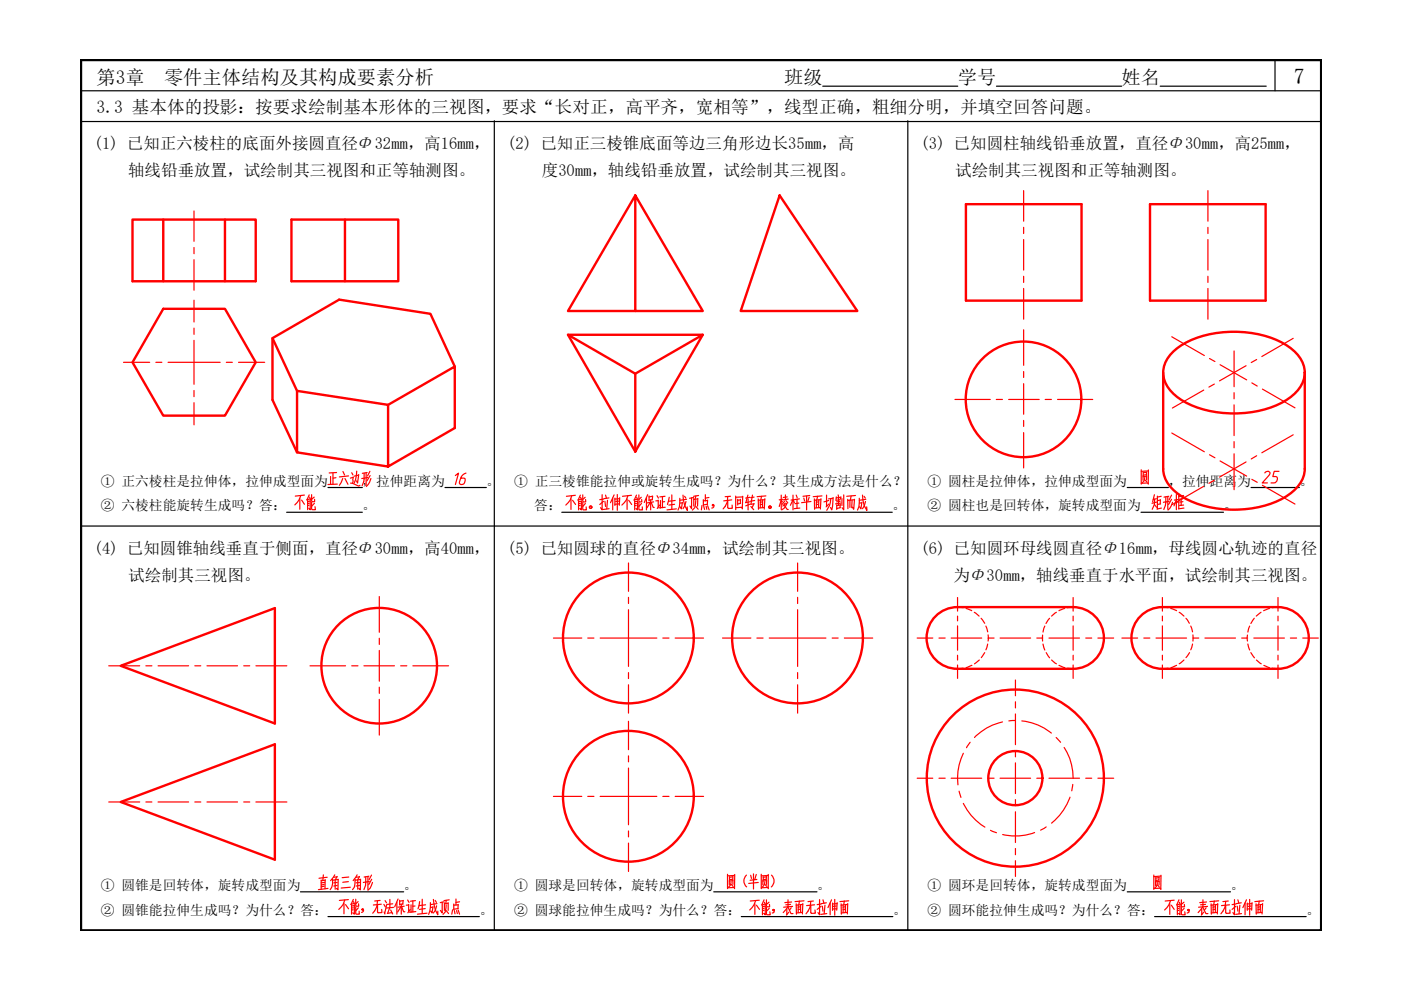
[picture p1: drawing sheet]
<svg xmlns="http://www.w3.org/2000/svg" width="297mm" height="210mm" viewBox="0 0 297 210" stroke-linecap="round" stroke-linejoin="round" font-family="sans-serif">
<!-- layer: 0 -->
<path d="M17.2 12.7h262.9v184.6h-262.9z" fill="none" stroke="#000" stroke-width=".51"/>
<g fill="none" stroke="#000" stroke-width=".25">
<path d="M17.2 19.2h262.9M174.4 18.3h28.7M211.3 18.3h26.5M246 18.3h22.5M270.3 12.7v6.5M17.2 25.8h262.9M104.8 25.8v171.5M192.5 25.8v171.5M17.2 111.5h262.9M60.8 108.6h16M94.3 103.4h8.8M119.1 108.6h70.1"/>
<path d="M239 103.4h8.7M241.9 108.6h17.5M265.2 103.4h10.3M63.7 189.1h21.9M69.5 194.3h32.1M151.3 189.1h21.9M157.2 194.3h32.1M239 189.1h21.9M244.8 194.3h32.1"/>
</g>
<path d="M104.8 25.8h.1M192.5 25.8h.1" fill="none" stroke="#000" stroke-width=".21"/>
<g fill="none" stroke="#f00" stroke-width=".51">
<path d="M28.1 46.6h26.1v13h-26.1zM34.6 46.6v13M47.7 46.6v13M61.8 46.6h22.6v13h-22.6zM73.1 46.6v13M134.7 41.4l-14.3 24.5h28.6l-14.3-24.5v24.5M165.3 41.4l16.5 24.5h-24.8zM204.8 43.3h24.5v20.4h-24.5zM243.8 43.3h24.5v20.4h-24.5zM34.6 65.5h13.1l6.5 11.3-6.5 11.3h-13.1l-6.5-11.3zM57.8 71.7l5.2 11.2M96.4 77.7l-5.1-11.2-19.4-3-14.1 8.2v13.1l5.2 11.1"/>
<path d="M120.4 71h28.6l-14.3 24.7zM120.4 71l14.3 8.2v16.5M149 71l-14.3 8.2M246.6 79v20.4M249 74.4a20.2 20.2 0 0 1 14.4-4 18.4 18.4 0 0 1 10.9 4 5.8 5.8 0 0 1 0 9.2 20.2 20.2 0 0 1-14.4 4 18.4 18.4 0 0 1-10.9-4 5.8 5.8 0 0 1 0-9.2zM276.6 79v20.4M82.3 85.8l14.1-8.1v13l-14.1 8.2-19.3-3v-13l19.3 2.9v13.1M246.6 99.4a6.9 6.9 0 0 0 3.3 5.4 23 23 0 0 0 19.8 1.9 11.1 11.1 0 0 0 6.5-5.3l.4-2M227.5 128.7a6.5 6.5 0 0 1 6.5 6.6 6.5 6.5 0 0 1-6.5 6.5M227.5 128.7h-24.5a6.5 6.5 0 0 0-6.5 6.6 6.5 6.5 0 0 0 6.5 6.5h24.5M246.4 128.7a6.5 6.5 0 0 0-6.5 6.6 6.5 6.5 0 0 0 6.5 6.5M246.5 128.7h24.4a6.5 6.5 0 0 1 6.6 6.6 6.5 6.5 0 0 1-6.6 6.5h-24.4"/>
<path d="M25.6 141.2l32.7-12.3v24.5zM25.6 170l32.7-12.2v24.5z"/>
<circle cx="217" cy="84.7" r="12.3"/>
<circle cx="133.2" cy="135.3" r="13.9"/>
<circle cx="169.1" cy="135.3" r="13.9"/>
<circle cx="80.4" cy="141.1" r="12.3"/>
<circle cx="133.2" cy="168.8" r="13.9"/>
<circle cx="215.3" cy="165" r="18.8"/>
<circle cx="215.3" cy="165" r="5.7"/>
</g>
<g fill="none" stroke="#f00" stroke-width=".25">
<path d="M41.1 44.7v6.5M41.1 52.5v1.3M41.1 55.1v6.4M217 40.4v6.5M217 48.2v1.3M217 50.8v6.5M217 58.6v1.3M256.1 40.4v6.5M256.1 48.2v1.3M256.1 50.8v6.5M256.1 58.6v1.3M26.2 76.8h5.5"/>
<path d="M33 76.8h1.3M35.6 76.8h11.1M41.1 72.2v9.3M41.1 63.7v4.6M41.1 69.6v1.3M48 76.8h1.3M50.6 76.8h5.5M217 61.2v6.5M217 69.9v7.6M217 78.8v1.2M248.4 71.4l6.9 4M256.1 61.2v6.5"/>
<path d="M256.4 76l1.2 .7M258.7 77.3l5.6 3.2M261.6 74.4v7.6M264.2 77.5l-5.6 3.3M266.4 76.2l-1.1 .7M274.2 71.7l-6.7 3.9M41.1 82.8v1.3M41.1 85.4v4.7M202.5 84.7h7.5M211.2 84.7h1.3M213.9 84.7h6.4M217 81.4v6.4"/>
<path d="M217 89.1v1.3M217 91.7v7.5M221.6 84.7h1.3M224.2 84.7h7.5M242 99.6v3M243.4 99.9h-1.4M243.5 99.6l-.1 3M248.4 91.8l6.9 4M255.2 82.7l-6.6 3.8M256.4 96.4l1.2 .7M257.5 81.4l-1.2 .7M258.7 97.7l5.6 3.3"/>
<path d="M261.6 83.3v1.3M261.6 85.8v6.6M261.6 93.6v1.3M261.6 96.2v7.6M264.2 97.9l-5.6 3.3M265.4 81.2l1.2 .7M266.4 96.6l-1.1 .7M267.7 82.5l6.9 4M274.2 92.2l-6.7 3.8M133.3 119.4v6M169.1 119.4v6M242.3 100.9v.9"/>
<path d="M242.4 100.1v.7M242.7 101.2l-.2 .9-.3 .2M243.1 100.1l-.7 .1M243.1 100.1v.6h-.7M243.1 101l-.8 .1M243.1 100.8v1M255.2 103.1l-6.6 3.9M257.5 101.8l-1.2 .7M267.7 102.9l6.9 4M80.4 126.5v7.6M80.4 135.3v1.3M80.4 137.9v6.5"/>
<path d="M117.3 135.3h6M124.6 135.3h1.3M127.2 135.3h12.1M133.3 129.3v12M133.3 126.6v1.4M140.5 135.3h1.3M143.2 135.3h6M153.2 135.3h6M160.5 135.3h1.3M163.1 135.3h12M169.1 129.3v12M169.1 126.6v1.4"/>
<path d="M176.4 135.3h1.3M179 135.3h6M194.5 135.3h3.3M199.1 135.3h1.3M201.7 135.3h6.4M203 128.7l1.2 .1M203 126.7v2.9M203 130.6v1M203 132.7v5.2M203 138.9v1M204.8 129l1.2 .5M206.6 129.8l1 .8"/>
<path d="M207.6 139.9l-1 .8M208 131.1l.8 1.1M208.8 138.4l-.7 1M209 132.7l.4 1.3M209.4 136.6l-.4 1.2M209.5 135.3h1.3M209.5 134.6v1.3M212 135.3h6.5M219.8 135.3h1.3M221.1 134.6v1.3M221.1 136.6l.4 1.2M221.5 132.7l-.4 1.3"/>
<path d="M221.8 138.4l.7 1.1M222.4 135.3h6.5M222.5 131.1l-.7 1.1M223 139.9l1 .8M224 129.8l-1 .8M225.7 129l-1.2 .5M227.5 128.7l-1.2 .1M227.5 126.7v2.9M227.5 130.6v1M227.5 132.7v5.2M227.5 138.9v1M230.2 135.3h1.3"/>
<path d="M232.8 135.3h3.3M237.9 135.3h3.3M242.5 135.3h1.3M245.1 135.3h6.5M246.5 128.7l1.1 .1M246.5 126.7v2.9M246.5 130.6v1M246.5 132.7v5.2M246.5 138.9v1M248.2 129l1.3 .5M250 129.8l1 .8M251 139.9l-1 .8"/>
<path d="M251.4 131.1l.8 1.1M252.2 138.4l-.8 1M252.5 132.7l.3 1.3M252.8 136.6l-.3 1.2M252.9 135.3h1.3M252.9 134.6v1.3M255.5 135.3h6.4M263.3 135.3h1.2M264.5 134.6v1.3M264.6 136.6l.4 1.2M265 132.7l-.4 1.3M265.2 138.4l.8 1.1"/>
<path d="M265.8 135.3h6.5M265.9 131.1l-.7 1.1M266.4 139.9l1 .8M267.4 129.8l-1.1 .8M269.1 129l-1.2 .5M271 128.7l-1.2 .1M271 126.7v2.9M271 130.6v1M271 132.7v5.2M271 138.9v1M273.6 135.3h1.3M276.2 135.3h3.3"/>
<path d="M23.1 141.2h6.5M30.9 141.2h1.3M33.5 141.2h6.5M41.3 141.2h1.3M43.9 141.2h6.5M51.7 141.2h1.2M54.3 141.2h6.5M65.7 141.2h7.6M74.6 141.2h1.3M77.2 141.2h6.4M80.4 145.7v1.3M80.4 148.3v7.6"/>
<path d="M84.9 141.2h1.4M87.5 141.2h7.6M133.3 142.6v1.3M133.3 145.2v6M133.3 152.9v6M169.1 142.6v1.3M169.1 145.2v6M203 141v2.8M204.2 141.7l-1.2 .1M204.2 159.7a12 12 0 0 0-1.1 6.7M205.7 157.4l-.8 1.1M206.1 141.1l-1.3 .4"/>
<path d="M212.5 153.1a11.7 11.7 0 0 0-5.9 3.3M215.3 152.8l-1.4 .1M215.3 144.2v3.3M215.3 148.8v1.3M215.3 151.4v6.5M215.3 159.2v1.3M216.6 152.9a11.7 11.7 0 0 1 6.3 2.5M223.9 156.4l1 1M224.5 141.1l1.2 .4M225.6 158.5a11.5 11.5 0 0 1 1.9 6.5M226.4 141.7l1.1 .1M227.5 141v2.8"/>
<path d="M246.5 141v2.8M247.6 141.7l-1.1 .1M249.5 141.1l-1.2 .4M268 141.1l1.1 .4M269.8 141.7l1.2 .1M271 141v2.8M23.1 170h6.5M30.9 170h1.3M33.5 170h6.5M41.3 170h1.3M43.9 170h6.5M51.7 170h1.2"/>
<path d="M54.3 170h6.5M117.3 168.9h6M124.6 168.9h1.3M127.2 168.9h12.1M133.3 162.8v12.1M133.3 160.3v1.2M133.3 176.2v1.2M133.3 178.8v6M140.5 168.9h1.3M143.2 168.9h6M194.5 165h3.3M199.1 165h1.3"/>
<path d="M201.7 165h6.4M203.4 167.8l.3 1.3M204.2 170.3a12 12 0 0 0 4.6 5.1M209.5 165h1.3M210 176.1l1.3 .5M212 165h6.5M215.3 161.7v6.6M215.3 169.5v1.3M215.3 172.1v6.5M215.3 179.9v1.3M219.4 176.5a11.6 11.6 0 0 1-6.8 .4M219.8 165h1.3"/>
<path d="M221.8 175.3l-1.2 .7M222.4 165h6.5M226.9 169a12.5 12.5 0 0 1-3.9 5.5M227.4 166.3l-.2 1.4M230.2 165h1.3M232.8 165h3.3M154.2 188.2h1.4l.1 .1M154.2 185.4v3M154.6 186.6v1M154.7 185.9v.7M155 187l-.2 .8-.3 .3M155.1 187.5l.3 .4"/>
<path d="M155.3 185.9l-.6 .1M155.4 185.8l-.1 .6M155.4 186.4l-.7 .1M155.4 186.7l-.8 .1M155.4 186.6v.9M155.7 185.6l-1.5 .1M155.8 185.4l-.1 3M158.3 185.5a1.67 1.67 0 0 0 0 2.5M159.2 185.6l.1 .7M159.8 185.3v3.2M160.3 185.4l-.3 1.1M160.5 186.5l-1.5 .1"/>
<path d="M160.8 187.1l-2.1 .2M161.4 185.4v3M161.7 186.6v1M161.8 185.9v.7M162.2 187l-.1 .5M162.5 185.9l-.7 .1M162.5 185.8v.6M162.5 186.4l-.7 .1M162.5 186.7l-.8 .1M162.5 186.6v.9M162.9 185.6l-1.5 .1M162.9 185.4v3"/>
<path d="M163.6 185.5a1.67 1.67 0 0 1-.1 2.5M215.3 182.5v3.3M244.6 185.5v3.1M245 186.8v1M245.1 186v.8M245.4 187.1l-.1 .5M245.7 186v.6l-.6 .1M245.7 186.1l-.6 .1M245.7 186.9l-.7 .1M245.8 186.8l-.1 .8M246.1 185.7l-1.5 .2M246.2 185.6l-.1 3"/>
</g>
<g font-size="7.1" fill="#f00">
<text x="66.7" y="190.1">直角三角形</text>
<text x="158" y="195.4">不能，表面无拉伸面</text>
<text x="245.9" y="195.4">不能，表面无拉伸面</text>
</g>
<g font-size="6.6" fill="#f00">
<text x="68.8" y="104.4">正六边形</text>
<text x="61.7" y="109.4">不能</text>
<text x="119.2" y="109.4">不能。拉伸不能保证生成顶点，无回转面。棱柱平面切割而成</text>
<text x="243.4" y="109.4">矩形框</text>
<text x="70.9" y="195.1">不能，无法保证生成顶点</text>
</g>
<g font-size="5.7" fill="#f00">
<text x="95.6" y="104.1">16</text>
<text x="266.7" y="103.7">25</text>
</g>
<text font-size="4.7" x="274.3" y="17.7">7</text>
<g font-size="4.1">
<text x="20.5" y="17.7">第3章</text>
<text x="34.8" y="17.7">零件主体结构及其构成要素分析</text>
<text x="166.3" y="17.7">班级</text>
<text x="203.1" y="17.7">学号</text>
<text x="237.8" y="17.7">姓名</text>
</g>
<text font-size="3.7" x="20.5" y="24">3.3 基本体的投影：按要求绘制基本形体的三视图，要求“长对正，高平齐，宽相等”，线型正确，粗细分明，并填空回答问题。</text>
<g font-size="3.5">
<text x="19.9" y="31.7">(1) 已知正六棱柱的底面外接圆直径Φ32mm，高16mm，</text>
<text x="107.6" y="31.7">(2) 已知正三棱锥底面等边三角形边长35mm，高</text>
<text x="195.2" y="31.7">(3) 已知圆柱轴线铅垂放置，直径Φ30mm，高25mm，</text>
<text x="27.2" y="37.4">轴线铅垂放置，试绘制其三视图和正等轴测图。</text>
<text x="114.9" y="37.4">度30mm，轴线铅垂放置，试绘制其三视图。</text>
<text x="202.5" y="37.4">试绘制其三视图和正等轴测图。</text>
<text x="19.9" y="117.4">(4) 已知圆锥轴线垂直于侧面，直径Φ 30mm，高40mm，</text>
<text x="107.6" y="117.4">(5) 已知圆球的直径Φ34mm，试绘制其三视图。</text>
<text x="195.2" y="117.4">(6) 已知圆环母线圆直径Φ16mm，母线圆心轨迹的直径</text>
<text x="27.2" y="123.1">试绘制其三视图。</text>
<text x="202.2" y="123.1">为Φ30mm，轴线垂直于水平面，试绘制其三视图。</text>
</g>
<g font-size="2.9">
<text x="21.4" y="102.9">① 正六棱柱是拉伸体，拉伸成型面为</text>
<text x="76.8" y="102.9">，拉伸距离为</text>
<text x="103.1" y="102.9">。</text>
<text x="109" y="102.9">① 正三棱锥能拉伸或旋转生成吗？为什么？其生成方法是什么？</text>
<text x="196.6" y="102.9">① 圆柱是拉伸体，拉伸成型面为</text>
<text x="247.7" y="102.9">，拉伸距离为</text>
<text x="275.5" y="102.9">。</text>
<text x="21.4" y="108.2">② 六棱柱能旋转生成吗？答：</text>
<text x="76.8" y="108.2">。</text>
<text x="113.3" y="108.2">答：</text>
<text x="189.2" y="108.2">。</text>
<text x="196.6" y="108.2">② 圆柱也是回转体，旋转成型面为</text>
<text x="259.4" y="108.2">。</text>
<text x="21.4" y="188.7">① 圆锥是回转体，旋转成型面为</text>
<text x="85.6" y="188.7">。</text>
<text x="109" y="188.7">① 圆球是回转体，旋转成型面为</text>
<text x="173.2" y="188.7">。</text>
<text x="196.6" y="188.7">① 圆环是回转体，旋转成型面为</text>
<text x="260.9" y="188.7">。</text>
<text x="21.4" y="194">② 圆锥能拉伸生成吗？为什么？答：</text>
<text x="101.6" y="194">。</text>
<text x="109" y="194">② 圆球能拉伸生成吗？为什么？答：</text>
<text x="189.3" y="194">。</text>
<text x="196.6" y="194">② 圆环能拉伸生成吗？为什么？答：</text>
<text x="276.9" y="194">。</text>
</g>
</svg>
